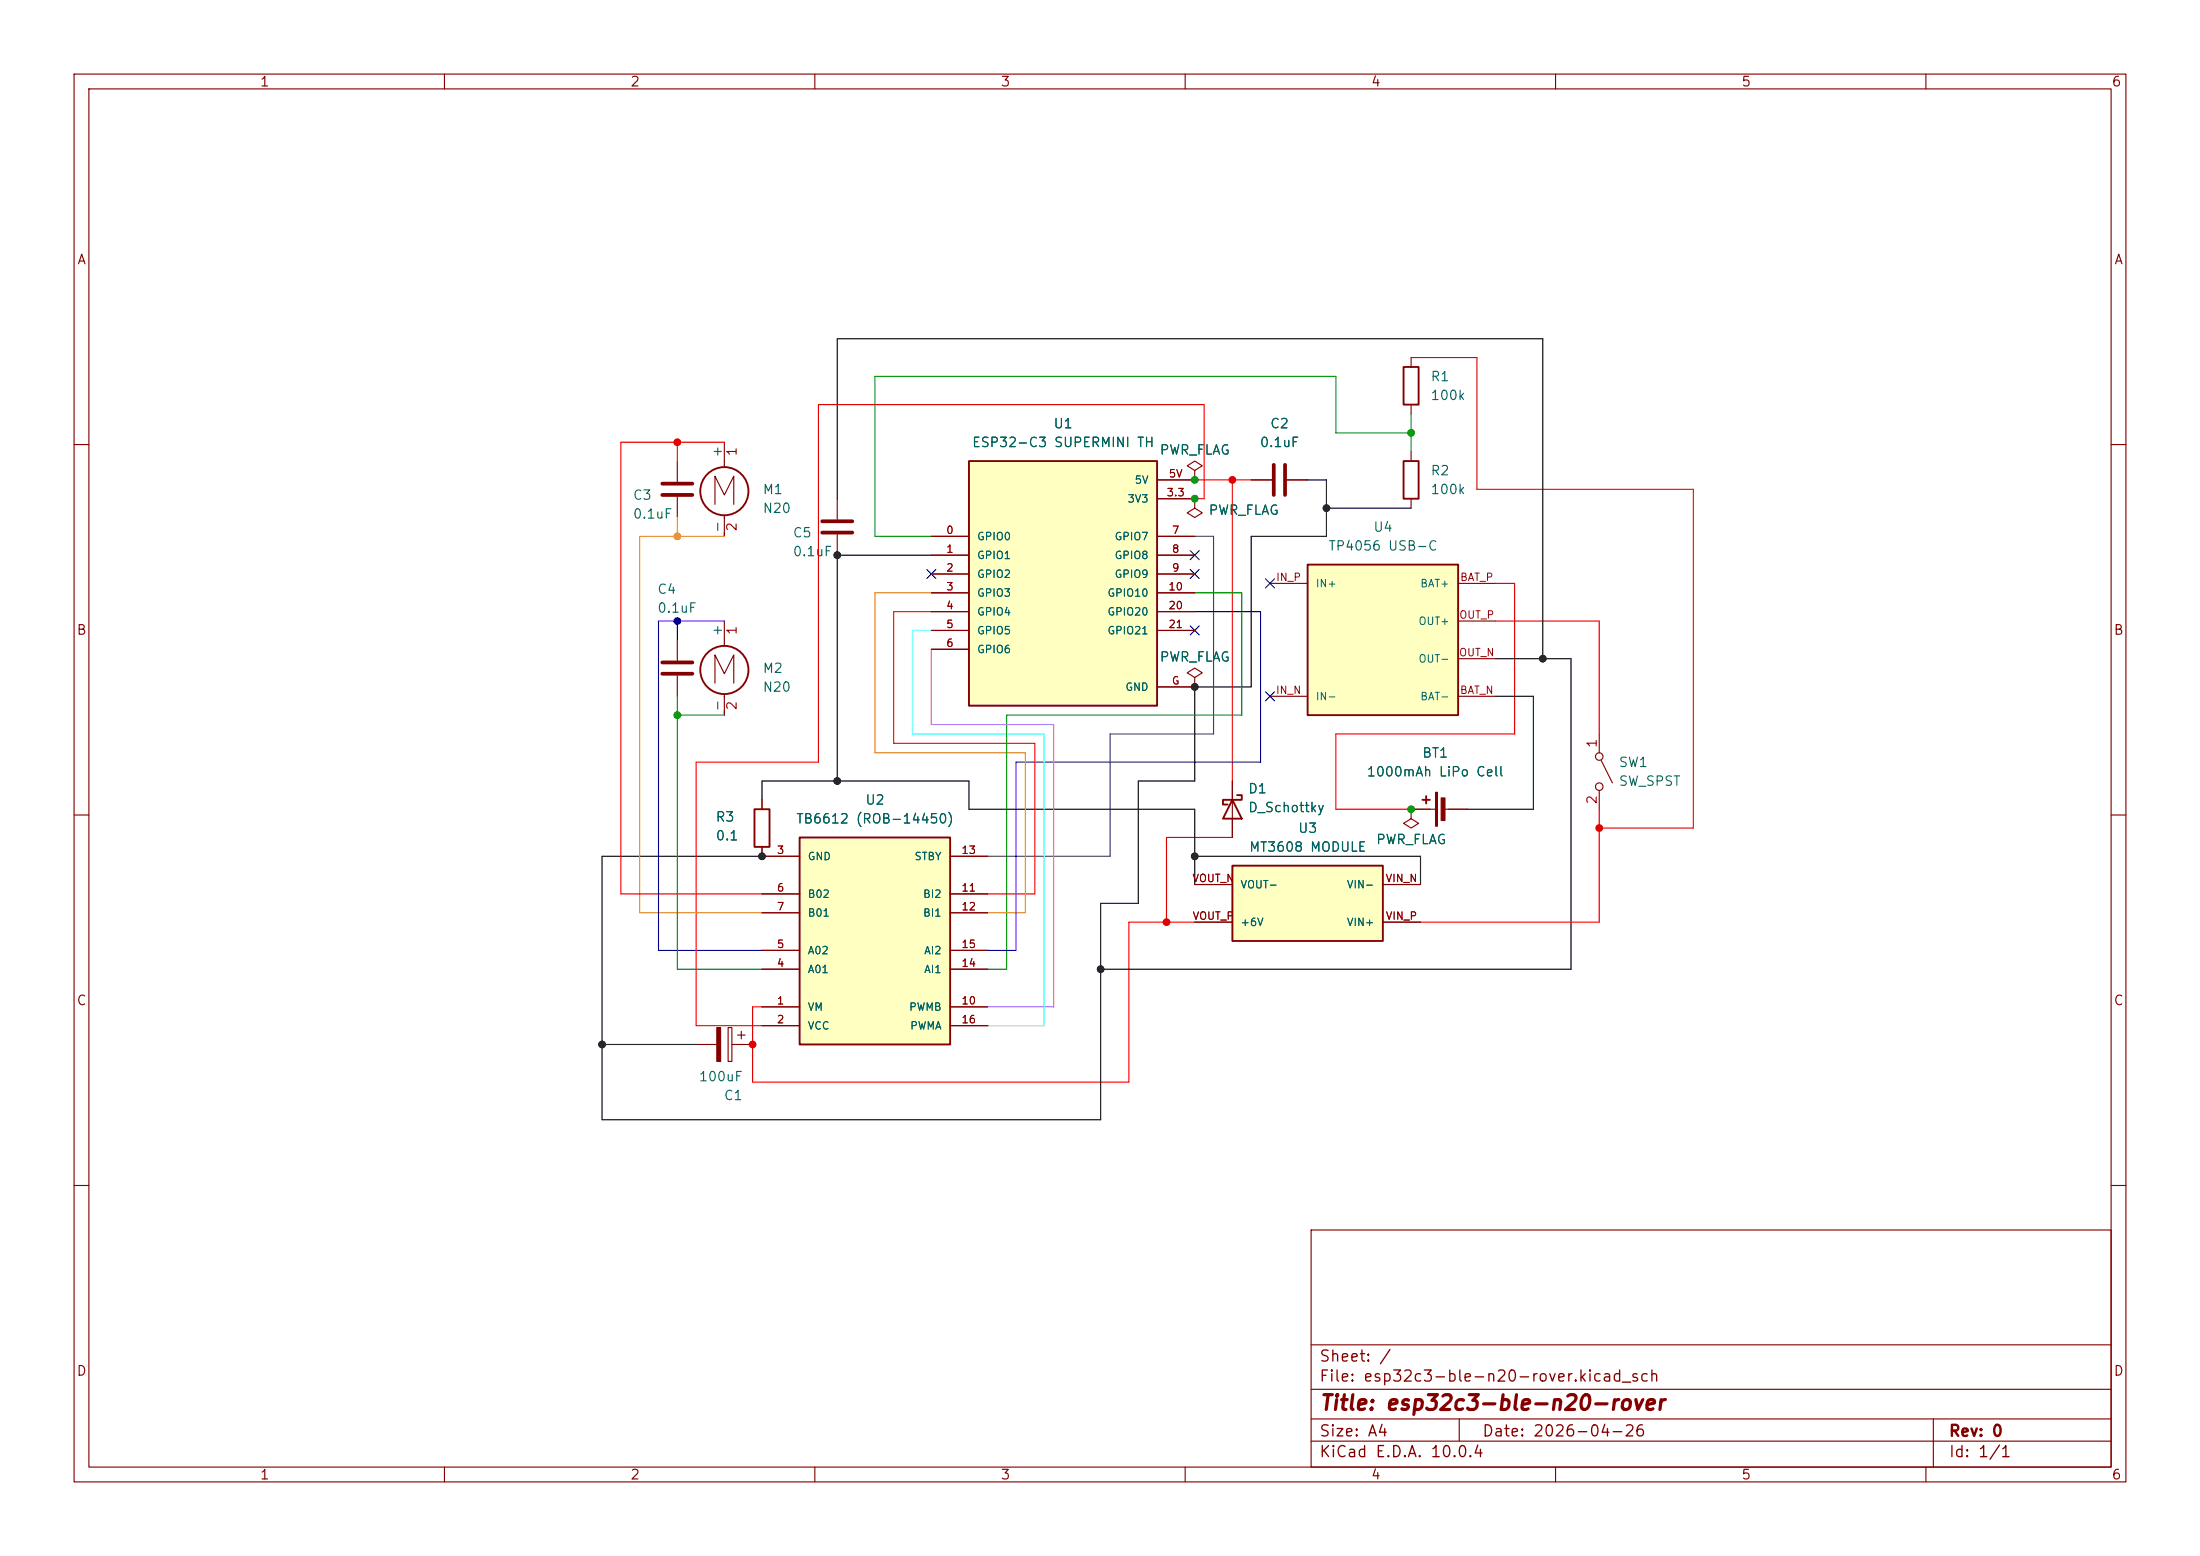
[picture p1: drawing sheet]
<svg xmlns="http://www.w3.org/2000/svg" width="297mm" height="210mm" viewBox="0 0 297 210" stroke-linecap="round" stroke-linejoin="round" font-family="sans-serif">
<g fill="none" stroke="#840000" stroke-width=".15">
<path d="M10 10h277v190h-277zM12 12h273v186h-273zM60 10v2M110 10v2M160 10v2M210 10v2M260 10v2M97.8 59.7v3.3M10 60h2M91.4 62.2v2.8M91.4 67.1v2.8M96.5 68.1v-3.8l1.3 2.5 1.3-2.5v3.8"/>
<path d="M97.8 69.5v2.9M113 67.3v2.8M113 72.1v2.8M285 60h2M91.4 86.4v2.8M91.4 91.2v2.8M96.5 92.2v-3.8l1.3 2.5 1.3-2.5v3.8M97.8 83.8v3.4M97.8 93.7v2.8M161.3 91.4l1-.6-1-.6-1 .6 1 .6v1.3M161.3 92.7h.1M10 110h2"/>
<path d="M102.9 108v1.2M102.9 114.3v1.3M166.4 105.4v7.6M190.5 109.2h3.3M194.8 109.2h3.3M285 110h2M98.3 138.7h.5v4.6h-.5zM99.6 139.7h1M100.1 139.2v1M94 141h2.8M98.8 141h2.8M10 160h2"/>
<path d="M177 166h108v32h-108zM285 160h2M60 198v2M110 198v2M160 198v2M177 194.5h108M177 191.5h108M177 187.5h108M177 181.5h108M197 191.5v3M210 198v2M260 198v2"/>
<path d="M261 191.5v6.5"/>
</g>
<g fill="#840000" stroke="#840000" stroke-width=".15">
<path d="M193.8 106.9h.3v4.6h-.3z"/>
<path d="M194.6 107.7h.5v3h-.5z"/>
<path d="M96.8 138.7h.5v4.6h-.5z"/>
</g>
<g fill="none" stroke="#840000" stroke-width=".25">
<path d="M101.9 109.2h2v5.1h-2zM166.4 108l1.2 2.5h-2.5zM167 107.3h.6v.7h-2.5v.6h.6M192 108h1M192.5 107.4v1.1"/>
<circle cx="97.8" cy="66.3" r="3.3"/>
<circle cx="97.8" cy="90.4" r="3.3"/>
</g>
<path d="M89.4 65.3h4.1M89.4 66.8h4.1M111 70.4h4.1M111 71.9h4.1M89.4 89.4h4.1M89.4 90.9h4.1" fill="none" stroke="#840000" stroke-width=".51"/>
<path d="M107.9 113h20.4v28h-20.4z" fill="#ffffc2"/>
<path d="M107.9 113h20.4v28h-20.4z" fill="none" stroke="#840000" stroke-width=".25"/>
<g fill="none" stroke="#840000" stroke-width=".15">
<path d="M102.9 115.6h5M128.3 115.6h5M102.9 135.9h5M102.9 138.4h5M102.9 130.8h5M102.9 128.3h5M102.9 120.7h5M102.9 123.2h5M128.3 135.9h5M128.3 138.4h5M128.3 130.8h5M128.3 128.3h5"/>
<path d="M128.3 120.7h5M128.3 123.2h5"/>
</g>
<path d="M166.4 116.8h20.3v10.2h-20.3z" fill="#ffffc2"/>
<path d="M189.5 49.5h2v5.1h-2zM189.5 62.2h2v5.1h-2zM166.4 116.8h20.3v10.2h-20.3z" fill="none" stroke="#840000" stroke-width=".25"/>
<g fill="none" stroke="#840000" stroke-width=".15">
<path d="M190.5 48.3v1.2M190.5 54.6v1.3M161.3 63.5l1-.6-1-.7-1 .7 1 .6v1.3M161.3 64.8h.1M190.5 61v1.2M190.5 67.3v1.3M215.9 99.1v2.5M161.3 119.4h5.1M186.7 119.4h5.1M190.5 109.2v1.3l1 .6-1 .7-1-.7 1-.6M190.5 109.2h.1M215.9 106.7v2.5"/>
<path d="M216.2 102.6l1.5 3.1M161.3 124.5h5.1M186.7 124.5h5.1"/>
<circle cx="215.9" cy="106.2" r=".51"/>
<circle cx="215.9" cy="102.1" r=".51"/>
</g>
<path d="M176.5 76.2h20.3v20.3h-20.3z" fill="#ffffc2"/>
<path d="M176.5 76.2h20.3v20.3h-20.3z" fill="none" stroke="#840000" stroke-width=".25"/>
<path d="M161.3 67.3v1.3l1 .6-1 .7-1-.7 1-.6M161.3 67.3h.1M168.9 64.8h2.8M171.4 78.7h5.1M173.7 64.8h2.8M196.8 78.7h5.1M171.4 94h5.1M196.8 94h5.1M196.8 88.9h5.1M196.8 83.8h5.1" fill="none" stroke="#840000" stroke-width=".15"/>
<path d="M172 62.7v4.1M173.5 62.7v4.1" fill="none" stroke="#840000" stroke-width=".51"/>
<path d="M130.8 62.2h25.4v33.1h-25.4z" fill="#ffffc2"/>
<path d="M130.8 62.2h25.4v33.1h-25.4z" fill="none" stroke="#840000" stroke-width=".25"/>
<g fill="none" stroke="#840000" stroke-width=".15">
<path d="M125.7 72.4h5.1M125.7 74.9h5.1M125.7 77.5h5.1M156.2 72.4h5.1M156.2 74.9h5.1M156.2 77.5h5.1M156.2 67.3h5.1M156.2 64.8h5.1M161.3 67.3h.1M161.3 64.8h.1M168.9 64.8h2.8M173.7 64.8h2.8"/>
<path d="M125.7 80h5.1M125.7 82.6h5.1M125.7 85.1h5.1M125.7 87.6h5.1M156.2 80h5.1M156.2 82.6h5.1M156.2 85.1h5.1M156.2 92.7h5.1M161.3 92.7h.1M102.9 108v1.2M102.9 114.3v1.3h5M128.3 115.6h5"/>
<path d="M161.3 119.4h5.1M166.4 105.4v2.6M166.4 110.5v2.5M186.7 119.4h5.1M190.5 109.2h.1M190.5 109.2h2.5M195.6 109.2h2.5M102.9 135.9h5M102.9 138.4h5M102.9 130.8h5M102.9 128.3h5M102.9 120.7h5"/>
<path d="M102.9 123.2h5M128.3 135.9h5M128.3 138.4h5M128.3 130.8h5M128.3 128.3h5M128.3 120.7h5M128.3 123.2h5M161.3 124.5h5.1M186.7 124.5h5.1"/>
</g>
<path d="M125.7 85.1h-2.5v14h17.8v39.3h-7.7" fill="none" stroke="#0ff" stroke-width=".15"/>
<path d="M190.5 58.4h-10.2v-7.6h-62.2v21.6h7.6M190.5 55.9v5.1M91.4 94v36.8h11.5M91.4 96.5h6.4M161.3 80h6.3v16.5h-31.7v34.3h-2.6" fill="none" stroke="#009600" stroke-width=".15"/>
<path d="M113 67.3v-21.6h95.3v43.2M125.7 74.9h-12.7v30.5M176.5 64.8h2.6v7.6h-10.2v20.3h-7.6v12.7h-7.6v16.5h-5.1v29.2h-67.3v-35.5h21.6M179.1 68.6h11.4M201.9 94h5.1v15.2h-8.9M201.9 88.9h10.2v41.9h-63.5M102.9 108v-2.6h27.9v3.8h30.5v10.2M161.3 115.6h30.5v3.8M81.3 141h12.7" fill="none" stroke="#000" stroke-width=".15"/>
<path d="M91.4 59.7v2.5M97.8 59.7h-14v61h19.1M190.5 48.3h8.9v17.7h29.2v45.8h-12.7M161.3 67.3h1.3v-12.7h-52.1v48.3h-16.5v35.5h8.9M161.3 64.8h7.6M166.4 64.8v40.6M201.9 78.7h2.6v20.4h-24.2v10.1h10.2M125.7 82.6h-5.1v17.7h19.1v20.4h-6.4M201.9 83.8h14v15.3M166.4 113h-8.9v11.5M215.9 109.2v15.3h-24.1M161.3 124.5h-8.9v21.6h-50.8v-10.2h1.3" fill="none" stroke="#f00" stroke-width=".15"/>
<path d="M161.3 72.4h2.5v26.7h-13.9v16.5h-16.6" fill="none" stroke="#484848" stroke-width=".15"/>
<path d="M91.4 83.8v2.6M97.8 83.8h-8.9v44.5h14M161.3 82.6h8.9v20.3h-33v25.4h-3.9" fill="none" stroke="#00f" stroke-width=".15"/>
<path d="M125.7 87.6v10.2h16.5v38.1h-8.9" fill="none" stroke="#f0f" stroke-width=".15"/>
<path d="M91.4 69.9v2.5M97.8 72.4h-11.4v50.8h16.5M125.7 80h-7.6v21.6h20.3v21.6h-5.1" fill="none" stroke="#f90" stroke-width=".15"/>
<path d="M125.1 76.9l1.2 1.2M126.3 76.9l-1.2 1.2M160.7 76.9l1.2 1.2M160.7 74.3l1.2 1.2M161.9 76.9l-1.2 1.2M161.9 74.3l-1.2 1.2M170.8 78.1l1.3 1.2M172.1 78.1l-1.3 1.2M160.7 84.5l1.2 1.2M161.9 84.5l-1.2 1.2M170.8 93.4l1.3 1.2M172.1 93.4l-1.3 1.2" fill="none" stroke="#000084" stroke-width=".15"/>
<g fill="#000" stroke="#000" stroke-width=".14">
<circle cx="113" cy="74.9" r=".46"/>
<circle cx="179.1" cy="68.6" r=".46"/>
<circle cx="161.3" cy="92.7" r=".46"/>
<circle cx="208.3" cy="88.9" r=".46"/>
<circle cx="102.9" cy="115.6" r=".46"/>
<circle cx="113" cy="105.4" r=".46"/>
<circle cx="161.3" cy="115.6" r=".46"/>
<circle cx="148.6" cy="130.8" r=".46"/>
<circle cx="81.3" cy="141" r=".46"/>
</g>
<g fill="#009600" stroke="#009600" stroke-width=".14">
<circle cx="91.4" cy="96.5" r=".46"/>
<circle cx="190.5" cy="58.4" r=".46"/>
<circle cx="161.3" cy="67.3" r=".46"/>
<circle cx="190.5" cy="109.2" r=".46"/>
<circle cx="161.3" cy="64.8" r=".46"/>
</g>
<g fill="#f00" stroke="#f00" stroke-width=".14">
<circle cx="101.6" cy="141" r=".46"/>
<circle cx="91.4" cy="59.7" r=".46"/>
<circle cx="157.5" cy="124.5" r=".46"/>
<circle cx="166.4" cy="64.8" r=".46"/>
<circle cx="215.9" cy="111.8" r=".46"/>
</g>
<circle cx="91.4" cy="72.4" r=".46" fill="#f90" stroke="#f90" stroke-width=".14"/>
<circle cx="91.4" cy="83.8" r=".46" fill="#00f" stroke="#00f" stroke-width=".14"/>
<text font-size="2" fill="#840000" x="178" y="190.8">Title: esp32c3-ble-n20-rover</text>
<g font-size="1.5" fill="#840000">
<text x="178" y="184.2">Sheet: /</text>
<text x="178" y="186.9">File: esp32c3-ble-n20-rover.kicad_sch</text>
<text x="178" y="197.1">KiCad E.D.A. 10.0.4</text>
<text x="178" y="194.3">Size: A4</text>
<text x="200" y="194.3">Date: 2026-04-26</text>
<text x="263" y="194.3">Rev: 0</text>
<text x="263" y="197.1">Id: 1/1</text>
</g>
<g font-size="1.3" fill="#840000">
<text x="35" y="12">1</text>
<text x="85" y="12">2</text>
<text x="135" y="12">3</text>
<text x="185" y="12">4</text>
<text x="235" y="12">5</text>
<text x="285" y="12">6</text>
<text x="10.3" y="36">A</text>
<text x="285.3" y="36">A</text>
<text x="10.3" y="86">B</text>
<text x="285.3" y="86">B</text>
<text x="10.3" y="136">C</text>
<text x="285.3" y="136">C</text>
<text x="10.3" y="186">D</text>
<text x="285.3" y="186">D</text>
<text x="35" y="200">1</text>
<text x="85" y="200">2</text>
<text x="135" y="200">3</text>
<text x="185" y="200">4</text>
<text x="235" y="200">5</text>
<text x="285" y="200">6</text>
</g>
<g font-size="1.3" fill="#006464">
<text x="193" y="51.8">R1</text>
<text x="142.1" y="58.1">U1</text>
<text x="171.4" y="58.1">C2</text>
<text x="193" y="54.3">100k</text>
<text x="97.8" y="61.8" transform="rotate(-90 97.8 61.8)">+</text>
<text x="131.1" y="60.7">ESP32-C3 SUPERMINI TH</text>
<text x="156.5" y="61.7">PWR_FLAG</text>
<text x="170" y="60.7">0.1uF</text>
<text x="193" y="64.5">R2</text>
<text x="85.4" y="67.8">C3</text>
<text x="85.4" y="70.3">0.1uF</text>
<text x="102.9" y="67">M1</text>
<text x="102.9" y="69.6">N20</text>
<text x="163.1" y="69.8">PWR_FLAG</text>
<text x="193" y="67">100k</text>
<text x="97.8" y="72" transform="rotate(-90 97.8 72)">-</text>
<text x="106.9" y="72.9">C5</text>
<text x="106.9" y="75.4">0.1uF</text>
<text x="179.2" y="74.6">TP4056 USB-C</text>
<text x="185.3" y="72.1">U4</text>
<text x="88.7" y="80.5">C4</text>
<text x="88.7" y="83">0.1uF</text>
<text x="97.8" y="86" transform="rotate(-90 97.8 86)">+</text>
<text x="156.5" y="89.6">PWR_FLAG</text>
<text x="102.9" y="91.1">M2</text>
<text x="102.9" y="93.7">N20</text>
<text x="97.8" y="96.1" transform="rotate(-90 97.8 96.1)">-</text>
<text x="168.4" y="107.4">D1</text>
<text x="184.4" y="105.1">1000mAh LiPo Cell</text>
<text x="191.9" y="102.6">BT1</text>
<text x="218.4" y="106.4">SW_SPST</text>
<text x="218.4" y="103.8">SW1</text>
<text x="96.5" y="111.2">R3</text>
<text x="96.5" y="113.7">0.1</text>
<text x="107.4" y="111.5">TB6612 (ROB-14450)</text>
<text x="116.7" y="108.9">U2</text>
<text x="168.4" y="109.9">D_Schottky</text>
<text x="175.2" y="112.7">U3</text>
<text x="168.5" y="115.3">MT3608 MODULE</text>
<text x="185.7" y="114.3">PWR_FLAG</text>
<text x="94.3" y="146.3">100uF</text>
<text x="97.6" y="148.8">C1</text>
</g>
<g font-size="1.3" fill="#a90000">
<text x="99.8" y="61.7" transform="rotate(-90 99.8 61.7)">1</text>
<text x="99.8" y="71.8" transform="rotate(-90 99.8 71.8)">2</text>
<text x="99.8" y="85.8" transform="rotate(-90 99.8 85.8)">1</text>
<text x="99.8" y="96" transform="rotate(-90 99.8 96)">2</text>
<text x="215.9" y="101" transform="rotate(-90 215.9 101)">1</text>
<text x="215.9" y="108.7" transform="rotate(-90 215.9 108.7)">2</text>
</g>
<g font-size="1" fill="#006464">
<text x="153.1" y="65.5">5V</text>
<text x="152.1" y="68.1">3V3</text>
<text x="131.8" y="73.2">GPIO0</text>
<text x="131.8" y="75.7">GPIO1</text>
<text x="150.4" y="73.2">GPIO7</text>
<text x="150.4" y="75.7">GPIO8</text>
<text x="131.8" y="78.2">GPIO2</text>
<text x="131.8" y="80.8">GPIO3</text>
<text x="131.8" y="83.3">GPIO4</text>
<text x="149.4" y="80.8">GPIO10</text>
<text x="149.4" y="83.3">GPIO20</text>
<text x="150.4" y="78.2">GPIO9</text>
<text x="177.5" y="79.5">IN+</text>
<text x="191.7" y="79.5">BAT+</text>
<text x="131.8" y="85.9">GPIO5</text>
<text x="131.8" y="88.4">GPIO6</text>
<text x="149.4" y="85.9">GPIO21</text>
<text x="191.4" y="89.7">OUT-</text>
<text x="191.4" y="84.6">OUT+</text>
<text x="151.8" y="93.5">GND</text>
<text x="177.5" y="94.8">IN-</text>
<text x="191.7" y="94.8">BAT-</text>
<text x="109" y="116.3">GND</text>
<text x="123.4" y="116.3">STBY</text>
<text x="109" y="121.4">B02</text>
<text x="109" y="124">B01</text>
<text x="124.5" y="121.4">BI2</text>
<text x="124.5" y="124">BI1</text>
<text x="167.4" y="120.2">VOUT-</text>
<text x="167.4" y="125.2">+6V</text>
<text x="181.7" y="120.2">VIN-</text>
<text x="181.7" y="125.2">VIN+</text>
<text x="109" y="131.6">A01</text>
<text x="109" y="129">A02</text>
<text x="124.7" y="131.6">AI1</text>
<text x="124.7" y="129">AI2</text>
<text x="109" y="136.7">VM</text>
<text x="122.6" y="136.7">PWMB</text>
<text x="109" y="139.2">VCC</text>
<text x="122.8" y="139.2">PWMA</text>
</g>
<g font-size="1" fill="#a90000">
<text x="157.7" y="64.7">5V</text>
<text x="157.4" y="67.2">3.3</text>
<text x="127.7" y="72.3">0</text>
<text x="127.7" y="74.9">1</text>
<text x="127.7" y="77.4">2</text>
<text x="158.1" y="72.3">7</text>
<text x="158.1" y="74.9">8</text>
<text x="158.1" y="77.4">9</text>
<text x="127.7" y="79.9">3</text>
<text x="127.7" y="82.5">4</text>
<text x="157.7" y="79.9">10</text>
<text x="157.7" y="82.5">20</text>
<text x="172.2" y="78.7">IN_P</text>
<text x="196.9" y="83.7">OUT_P</text>
<text x="197" y="78.7">BAT_P</text>
<text x="127.7" y="85">5</text>
<text x="127.7" y="87.6">6</text>
<text x="157.7" y="85">21</text>
<text x="196.9" y="88.8">OUT_N</text>
<text x="158.1" y="92.6">G</text>
<text x="172.2" y="93.9">IN_N</text>
<text x="197" y="93.9">BAT_N</text>
<text x="104.8" y="115.5">3</text>
<text x="129.7" y="115.5">13</text>
<text x="160.9" y="119.3">VOUT_N</text>
<text x="187" y="119.3">VIN_N</text>
<text x="104.8" y="120.6">6</text>
<text x="104.8" y="123.1">7</text>
<text x="129.7" y="120.6">11</text>
<text x="129.7" y="123.1">12</text>
<text x="160.9" y="124.4">VOUT_P</text>
<text x="187" y="124.4">VIN_P</text>
<text x="104.8" y="130.7">4</text>
<text x="104.8" y="128.2">5</text>
<text x="129.7" y="130.7">14</text>
<text x="129.7" y="128.2">15</text>
<text x="104.8" y="135.8">1</text>
<text x="129.7" y="135.8">10</text>
<text x="104.8" y="138.4">2</text>
<text x="129.7" y="138.4">16</text>
</g>
</svg>
